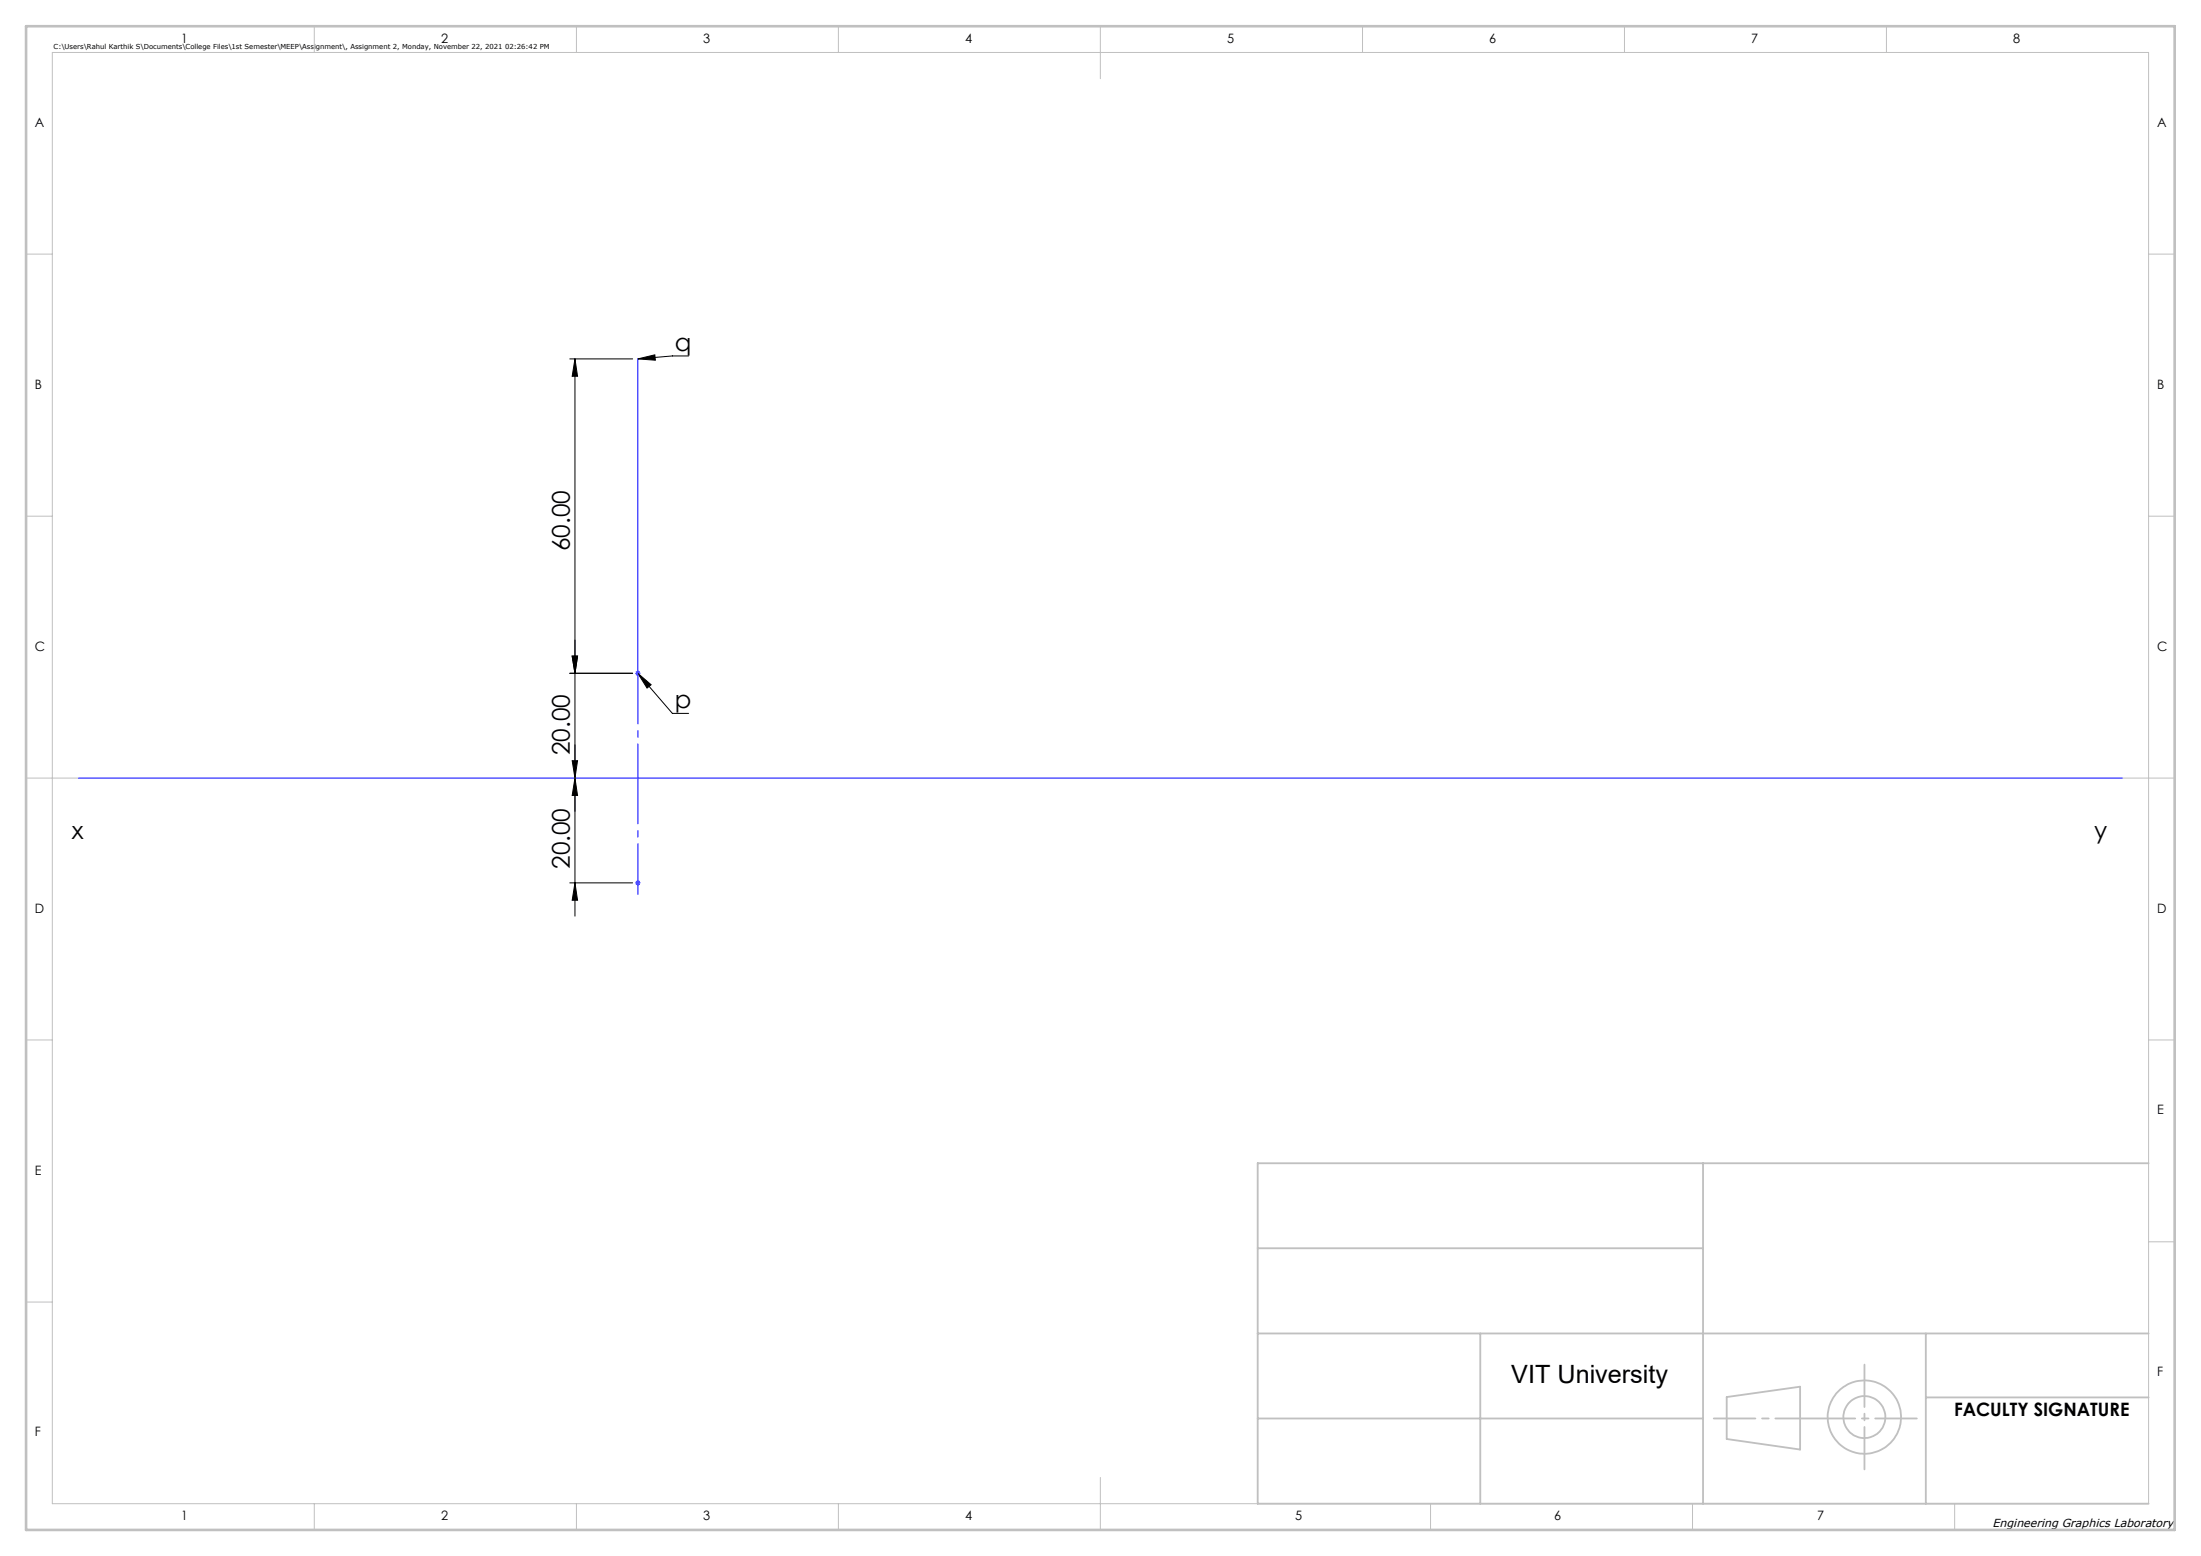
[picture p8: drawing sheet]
<svg xmlns="http://www.w3.org/2000/svg" width="420mm" height="297mm" viewBox="0 0 420 297" stroke-linecap="round" stroke-linejoin="round" font-family="sans-serif">
<g fill="none" stroke="#000" stroke-width=".19">
<path d="M108.7 68.5h12M109.7 68.5l.5 3.3h-1zM109.7 68.5v106.4M121.7 68.5l3.3-.8 .1 1.1zM131.4 67.9h-3.1l-6.6 .6M108.7 128.5h12M109.2 125.2h1l-.5 3.3zM121.7 128.5l6.6 7.7h3.1M121.7 128.5l2.5 2.2-.7 .6zM109.2 145.2h1l-.5 3.3zM109.7 148.5l.5 3.3h-1zM108.7 168.5h12"/>
<path d="M109.7 168.5l.5 3.3h-1z"/>
</g>
<g fill="none" stroke="#c0c0c0" stroke-width=".35">
<path d="M240 238.3h85M325 222v65M410 222h-170v65h170M240 254.5h170M282.5 254.5v32.5M367.5 254.5v32.5M240 270.8h85M329.5 266.7l14-2v12l-14-2zM367.5 266.7h42.5"/>
<circle cx="355.8" cy="270.5" r="7"/>
<circle cx="355.8" cy="270.5" r="4"/>
</g>
<path d="M121.7 68.5v60.5M121.2 128.5h1M121.4 128.2l.7 .7M122.1 128.2l-.7 .7M15 148.5h390M121.2 168.5h1M121.4 168.2l.7 .7M121.7 168v1M122.1 168.2l-.7 .7" fill="none" stroke="#00f" stroke-width=".19"/>
<g fill="none" stroke="#c0c0c0" stroke-width=".19">
<path d="M10 10h400v277h-400zM60 5v5M110 5v5M160 5v5M210 5v10M260 5v5M310 5v5M360 5v5M5 48.5h5M410 48.5h5M5 98.5h5M410 98.5h5"/>
<path d="M5 148.5h10M405 148.5h10M5 198.5h5M410 198.5h5M410 237h5M5 248.5h5M60 287v5M110 287v5M160 287v5M210 282v10M273 287v5M323 287v5"/>
<path d="M373 287v5"/>
</g>
<path d="M327 270.8h38.8" fill="none" stroke="#c0c0c0" stroke-width=".35" stroke-dasharray="15.2 1.3 1.3 1.3" stroke-dashoffset="7.3"/>
<path d="M355.8 260.5v20" fill="none" stroke="#c0c0c0" stroke-width=".35" stroke-dasharray="15.2 1.3 1.3 1.3" stroke-dashoffset="7.1"/>
<path d="M5 5h410v287h-410z" fill="none" stroke="#c0c0c0" stroke-width=".5"/>
<path d="M121.7 170.7v-42.2" fill="none" stroke="#00f" stroke-width=".19" stroke-dasharray="15.2 1.3 1.3 1.3" stroke-dashoffset="5.5"/>
<g fill="#000">
<path d="M109.2 125.2h1l-.5 3.3zM109.7 148.5l.5 3.3h-1z"/>
<path d="M121.7 128.5l2.5 2.2-.7 .6zM121.7 68.5l3.3-.8 .1 1.1z"/>
<path d="M109.7 168.5l.5 3.3h-1zM109.2 145.2h1l-.5 3.3zM109.2 125.2h1l-.5 3.3zM109.7 68.5l.5 3.3h-1z"/>
</g>
<text font-size="4.8" x="288.4" y="264">VIT University</text>
<g font-size="4.7">
<text x="128.8" y="66.9">q</text>
<text x="108.7" y="105.2" transform="rotate(-90 108.7 105.2)">60.00</text>
<text x="128.8" y="135.1">p</text>
<text x="108.7" y="144.1" transform="rotate(-90 108.7 144.1)">20.00</text>
<text x="13.7" y="160.1">x</text>
<text x="399.6" y="160.1">y</text>
<text x="108.7" y="165.9" transform="rotate(-90 108.7 165.9)">20.00</text>
</g>
<text font-size="3.5" x="372.9" y="270.3">FACULTY SIGNATURE</text>
<g font-size="2.5">
<text x="34.6" y="8.2">1</text>
<text x="84.2" y="8.2">2</text>
<text x="134.2" y="8.2">3</text>
<text x="184.2" y="8.2">4</text>
<text x="234.2" y="8.2">5</text>
<text x="284.2" y="8.2">6</text>
<text x="334.2" y="8.2">7</text>
<text x="384.2" y="8.2">8</text>
<text x="6.7" y="24.2">A</text>
<text x="411.7" y="24.2">A</text>
<text x="6.7" y="74.2">B</text>
<text x="411.7" y="74.2">B</text>
<text x="6.7" y="124.2">C</text>
<text x="411.7" y="124.2">C</text>
<text x="6.7" y="174.2">D</text>
<text x="411.7" y="174.2">D</text>
<text x="411.7" y="212.7">E</text>
<text x="6.7" y="224.2">E</text>
<text x="411.7" y="262.7">F</text>
<text x="6.7" y="274.2">F</text>
<text x="34.6" y="290.2">1</text>
<text x="84.2" y="290.2">2</text>
<text x="134.2" y="290.2">3</text>
<text x="184.2" y="290.2">4</text>
<text x="247.2" y="290.2">5</text>
<text x="296.5" y="290.2">6</text>
<text x="346.8" y="290.2">7</text>
</g>
<text font-size="2.2" x="380.2" y="291.4">Engineering Graphics Laboratory</text>
<text font-size="1.3" x="10.2" y="9.3">C:\Users\Rahul Karthik S\Documents\College Files\1st Semester\MEEP\Assignment\, Assignment 2, Monday, November 22, 2021 02:26:42 PM</text>
</svg>
